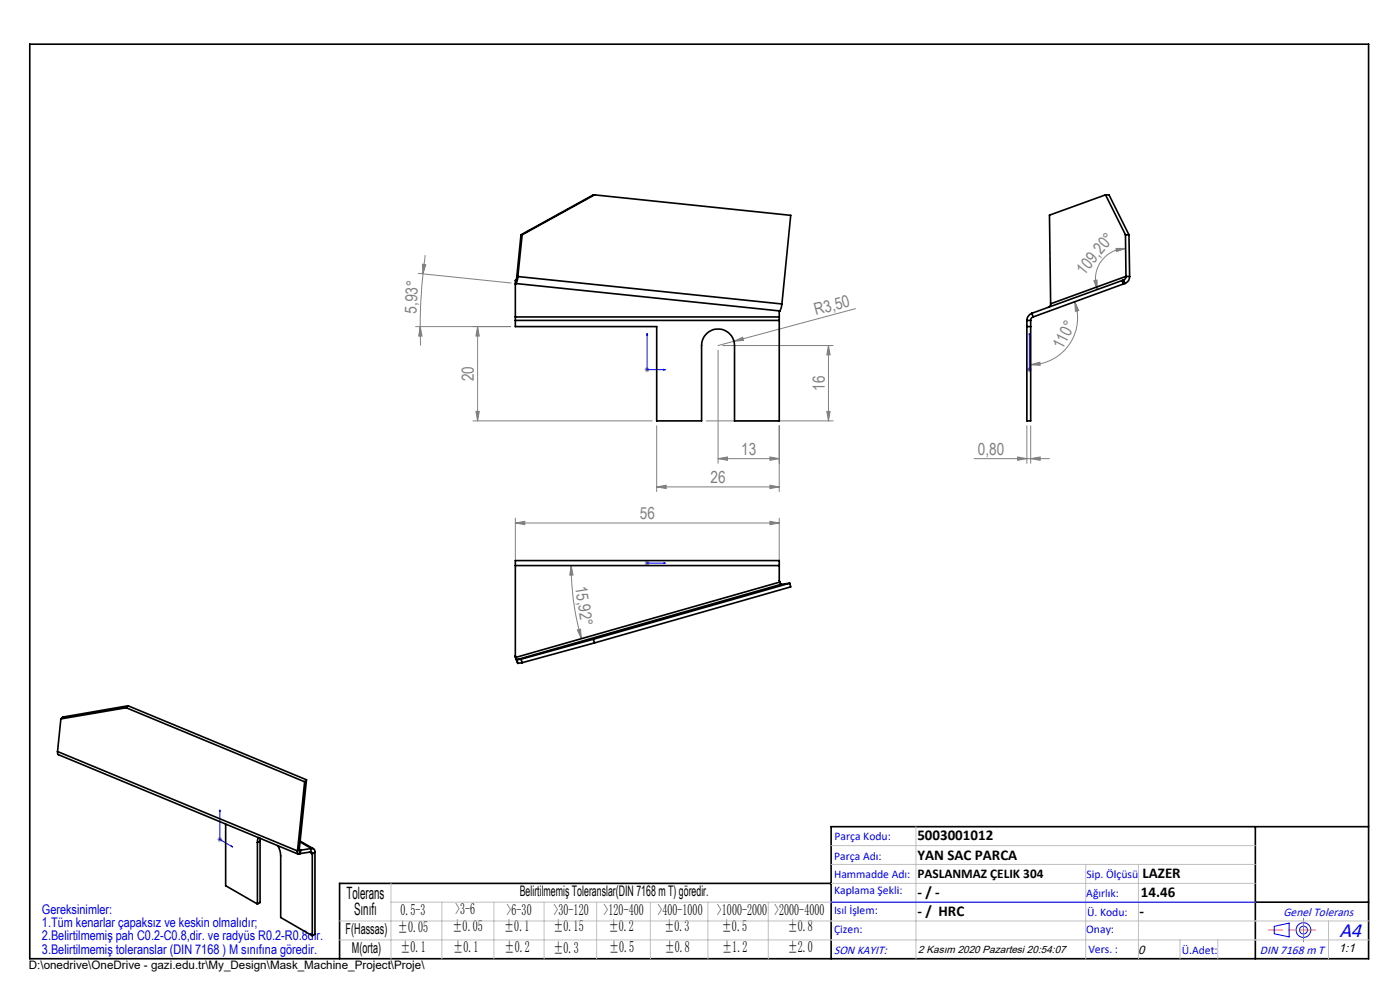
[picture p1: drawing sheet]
<svg xmlns="http://www.w3.org/2000/svg" width="297mm" height="210mm" viewBox="0 0 297 210" stroke-linecap="round" stroke-linejoin="round" font-family="sans-serif">
<g fill="none" stroke="#00f" stroke-width=".21">
<path d="M137.3 70.7l.1 .4h-.2zM137.3 70.7v7.7h3.8M140.8 78.3l.3 .1-.3 .1zM218.4 78.3v.2zM218.4 70.7v.4v-.4M218.4 78.4h.1M218.4 70.7v7.7M137.2 119.4h.2zM137.3 119.4h.1M137.3 119.4h3.8M141.1 119.4h-.3h.3M46.6 171.8l.1 .3h-.1z"/>
<path d="M46.6 171.8v6.3l2.8 1.6M49.1 179.4l.3 .3-.3-.1zM176.3 191.4h90M270.3 196.5l3.2-.7v2.9l-3.2-.6z"/>
<circle cx="276.5" cy="197.3" r="1.57"/>
<circle cx="276.5" cy="197.3" r=".83"/>
</g>
<g fill="none" stroke="#808080" stroke-width=".21">
<path d="M88.7 58l19.7 2M89.6 56l.7 .2-.6 1.9zM89.7 58.1a98.4 98.4 0 0 0-.6 11.2M90.2 54.1l-.5 4M232.1 59.5l.6-.1 .1 2zM236.7 52.7h2.1l-1.9 .7zM238.8 52.7a6.5 6.5 0 0 0-6 8.7M89.1 69.3l.4 2h-.7zM89.1 69.3l.1 4M101.3 69.3v20M101.3 69.3l.4 2h-.7zM108.3 69.3h-20.1"/>
<path d="M136.8 78.4h1M136.9 78.1l.7 .7M137.3 77.9v1M137.6 78.1l-.7 .7M152.3 74.3v24M153.3 73.3h23.4M155.7 72.4l1.9-.9 .1 .7zM155.7 72.4l-3.4 .9M175.8 73.3l.3 2h-.7zM175.8 73.3v16M181.5 65.5l-25.8 6.9M217.8 78.4h1.1"/>
<path d="M218 78.1l.7 .7M218.4 77.9v1M218.7 77.4l1.9-.6 .1 .7zM218.7 78.1l-.7 .7M228 64l.8 1.9-.7 .1zM228 64a9.9 9.9 0 0 1-9.3 13.4M100.3 89.3h38M101 87.3h.7l-.4 2zM139.3 90.3v14M149.8 89.3h26.9M152.3 97.3l2-.4v.7zM152.3 97.3h13"/>
<path d="M163.3 96.9l2 .4-2 .3zM165.3 90.3v14M175.4 87.3h.7l-.3 2zM206.6 97.3h16M215.9 96.9l1.9 .4-1.9 .3zM217.8 90.3v8M218.7 97.3l2-.4v.7zM218.7 90.3v8M109.3 110.9l2-.3v.7zM109.3 109.9v9.1M109.3 110.9h56M121.2 120l.4 2h-.7z"/>
<path d="M121.2 120a56 56 0 0 0 2.1 15.5M136.8 119.4h1M136.9 119.1l.7 .7M137.3 118.9v1M137.6 119.1l-.7 .7M139.3 103.3l2-.4v.7zM139.3 103.3h26M163.3 110.6l2 .3-2 .4zM163.3 102.9l2 .4-2 .3zM165.3 109.9v9.1M122.5 133.6l.7-.2 .1 2.1zM46.1 178.1h1"/>
<path d="M46.3 177.7l.7 .7M46.6 177.6v1M47 177.7l-.7 .7"/>
</g>
<path d="M6.3 9.4h284v194h-284zM266.3 175.4v28M290.3 175.4h-114v28M176.3 187.4h-104.3v16M266.3 191.4h24" fill="none" stroke="#000" stroke-width=".35"/>
<path d="M279 197.3h-9.9" fill="none" stroke="#f00" stroke-width=".21" stroke-dasharray="15.2 1.3 1.3 1.3" stroke-dashoffset="12.2"/>
<path d="M276.5 197.3v2.5M276.5 197.3v-2.5" fill="none" stroke="#808080" stroke-width=".21" stroke-dasharray="15.2 1.3 1.3 1.3"/>
<g fill="none" stroke="#c0c0c0" stroke-width=".21">
<path d="M176.3 179.4h90M194.3 175.4v28M72 199.4h218.3M72 195.4h218.3M82.9 187.4v16M82.9 191.4h183.4M93.7 191.4v12M104.8 191.4v12M115.4 191.4v12M126.6 191.4v12M138 191.4v12M150.2 191.4v12"/>
<path d="M163 191.4v12M176.3 183.4h90M176.3 187.4h90M230.3 183.4v20M241.5 183.4v20M250.3 199.4v4M258.3 199.4v4M281.8 195.4v8"/>
</g>
<g fill="#00f">
<path d="M140.8 78.3l.3 .1-.3 .1zM137.3 70.7l.1 .4h-.2z"/>
<path d="M140.8 119.4h.3zM137.2 119.4h.2z"/>
<path d="M218.4 78.3v.2zM218.4 70.7v.4z"/>
<path d="M49.1 179.4l.3 .3-.3-.1zM46.6 171.8l.1 .3h-.1z"/>
</g>
<g fill="#808080">
<path d="M155.7 72.4l1.9-.9 .1 .7z"/>
<path d="M163.3 102.9l2 .4-2 .3zM139.3 103.3l2-.4v.7zM163.3 96.9l2 .4-2 .3zM152.3 97.3l2-.4v.7z"/>
<path d="M236.7 52.7h2.1l-1.9 .7zM232.1 59.5l.6-.1 .1 2z"/>
<path d="M218.7 77.4l1.9-.6 .1 .7zM228 64l.8 1.9-.7 .1z"/>
<path d="M89.6 56l.7 .2-.6 1.9zM89.1 69.3l.4 2h-.7z"/>
<path d="M175.4 87.3h.7l-.3 2zM175.8 73.3l.3 2h-.7z"/>
<path d="M101 87.3h.7l-.4 2zM101.3 69.3l.4 2h-.7z"/>
<path d="M121.2 120l.4 2h-.7zM122.5 133.6l.7-.2 .1 2.1z"/>
<path d="M215.9 96.9l1.9 .4-1.9 .3zM218.7 97.3l2-.4v.7z"/>
<path d="M109.3 110.9l2-.3v.7zM163.3 110.6l2 .3-2 .4z"/>
</g>
<g fill="none" stroke="#000" stroke-width=".35">
<path d="M109.4 59.4v.7M109.4 59.4l-.1 7.8M109.6 58.6l-.2 .8M109.6 58.6l.3 .1M109.9 58.7l-.2 .9-.3 .5M109.9 58.7l56 5.8M110.5 49.8h.3M110.5 49.8l-.9 8.8M110.8 49.8l-.9 8.9M126.1 41.3l-15.3 8.5M126.1 41.3l41.6 4.4-1.8 18.8M126.1 41.3h-.2l-15.4 8.5"/>
<path d="M234.5 41.3h.8l4.2 8.5M234.5 41.3l-11.9 4.3 .3 18.8M234.5 41.3l4.3 8.5M238.1 59.5l-19.2 7M238.1 59.5l.2 .7M238.4 59.4l.3 .7M238.4 59.4l-.3 .1M238.8 49.8h.7M238.8 49.8l.1 8.8M238.9 58.6l-.1 .4-.4 .4M238.9 58.6l-16 5.8M238.9 58.6l.7 .1"/>
<path d="M239.5 49.8l.1 8.9M239.6 58.7a1.58 1.58 0 0 1-.9 1.4M109.3 67.2v.8M109.3 68v1.3h30v20h9.5v-16a3.5 3.5 0 0 1 3.5-3.5 3.5 3.5 0 0 1 3.5 3.5v16h9.5v-21.3M109.3 67.2h56M109.3 68h56M109.4 60.1l56.1 5.9M109.4 60.1l-.1 .1M165.3 67.2v.8M165.5 66l-.2 .1v1.1M165.9 64.5l-.4 1.5M217.8 68h.9"/>
<path d="M217.8 68v21.3h.9v-21.3M217.8 69.3h.9M218.9 66.5a1.75 1.75 0 0 0-1.1 1.5M218.9 66.5l.3 .7M219.2 67.2l-.3 .2-.2 .6M222.9 64.4l-.1 .4-.4 .4M238.3 60.2l-19.1 7M238.7 60.1l-.4 .1M109.3 120v-1.1h56v1.1M109.3 120l.1 19.7M109.3 120h56M165.3 120v3.1l.2 .4"/>
<path d="M109.3 139.1l.1 .3M109.4 139.4l.2 .5M109.4 139.7l.5 1M109.4 139.4v.3M109.6 139.9l.3 .8M110.5 139.8l-.9 .1M110.5 139.8l.3 .8M125.9 135.6l.2 .8M125.9 135.6l-15.4 4.2M126.1 136.4l-15.3 4.2M165.5 123.5l.2 .5M165.5 123.5l-56.1 15.9"/>
<path d="M165.7 124l-56.1 15.9M167.5 123.7l.2 .8-41.6 11.9M167.5 123.7l-41.6 11.9M167.5 123.7l-1.8 .3M12.2 159.4l.2 .7 50.9 21.1M12.2 159.4l50.9 21.1M12.9 152.5l-.7 6.9M26.8 150.1l-13.9 2.4M26.8 150.1l37.8 15.7M27.2 149.7l-.4 .4M27.2 149.7l37.8 15.7M27.2 149.7l-13.9 2.4-.4 .4"/>
<path d="M110.8 140.6l-.9 .1M47.9 174.8v13.1l6.7 3.9M54.6 178.7v13.1M54.8 177.7l-.2 1M55.2 178.4l-.6 .3M55.2 178.4v13l-.6 .4M55.2 177.8v.6M58.9 179.4l.5 1 .1 1.2v13l6.8 3.9M63.6 178.6l2.5 1.4M63.7 178.4l2.8 1.6M64.6 165.8l-1.5 14.7M65 165.4l-.4 .4"/>
<path d="M65 165.4l-1.5 14.7M66.1 180a.65 .65 0 0 1 .7 .8M66.1 180l-2.2 .3M66.1 180l-.2 .7M63.1 180.5a.4 .4 0 0 0 0 .5 .4 .4 0 0 0 .4 .1M63.5 180.1v.2l.2 .1M63.5 180.3l.2 .1M63.5 180.1l-.4 .4M63.6 181.1h-.1M63.7 180.4l-.2 .7M63.9 180.3l-.2 .1M63.9 180.3l-.3 .8"/>
<path d="M65.7 180.8l.6 .3M65.9 180.7l.3 .2 .1 .2M65.9 180.7l-2.3 .4M66.3 181.1v17.4M66.8 180.8l-.5 .3M66.8 180.8v17.4l-.5 .3"/>
</g>
<text font-size="4.4" fill="#00f" x="284.2" y="198.7">A4</text>
<g font-size="3.6">
<text x="73.5" y="190.7">Tolerans</text>
<text x="75.1" y="194.1">Sınıfı</text>
</g>
<g font-size="3.5" fill="#808080">
<text x="230" y="58.4" transform="rotate(-50 230 58.4)">109,20°</text>
<text x="88.4" y="66.5" transform="rotate(-87 88.4 66.5)">5,93°</text>
<text x="173.1" y="66.9" transform="rotate(-15 173.1 66.9)">R3,50</text>
<text x="225.4" y="74.3" transform="rotate(-63 225.4 74.3)">110°</text>
<text x="100.6" y="80.9" transform="rotate(-90 100.6 80.9)">20</text>
<text x="175" y="82.9" transform="rotate(-90 175 82.9)">16</text>
<text x="157.2" y="96.5">13</text>
<text x="207.4" y="96.5">0,80</text>
<text x="150.7" y="102.5">26</text>
<text x="135.7" y="110.1">56</text>
<text x="122" y="124.5" transform="rotate(81 122 124.5)">15,92°</text>
</g>
<g font-size="3.4">
<text x="84.4" y="197.6">±0.05</text>
<text x="85" y="194.1">0.5-3</text>
<text x="96" y="197.5">±0.05</text>
<text x="96.5" y="193.9">&gt;3-6</text>
<text x="107" y="197.5">±0.1</text>
<text x="107.5" y="194.1">&gt;6-30</text>
<text x="117.4" y="194.1">&gt;30-120</text>
<text x="117.4" y="197.6">±0.15</text>
<text x="128" y="194.1">&gt;120-400</text>
<text x="129.1" y="197.5">±0.2</text>
<text x="139.5" y="194.1">&gt;400-1000</text>
<text x="140.9" y="197.5">±0.3</text>
<text x="152.1" y="194.1">&gt;1000-2000</text>
<text x="153.1" y="197.5">±0.5</text>
<text x="164.2" y="194.1">&gt;2000-4000</text>
<text x="167.1" y="197.4">±0.8</text>
<text x="85" y="202">±0.1</text>
<text x="96.2" y="202">±0.1</text>
<text x="107" y="202">±0.2</text>
<text x="117.4" y="202.1">±0.3</text>
<text x="129.2" y="202">±0.5</text>
<text x="141" y="202">±0.8</text>
<text x="153.2" y="202">±1.2</text>
<text x="167.1" y="201.9">±2.0</text>
</g>
<g font-size="3.2">
<text x="194.6" y="178.2">5003001012</text>
<text x="194.6" y="182.4">YAN SAC PARCA</text>
<text x="194.6" y="190.2">- / -</text>
<text x="242" y="190.2">14.46</text>
<text x="242.4" y="186.2">LAZER</text>
<text x="194.6" y="194.3">- / HRC</text>
<text x="241.7" y="194.3">-</text>
<text x="73.3" y="198.1">F(Hassas)</text>
<text x="74.7" y="202.2">M(orta)</text>
</g>
<text font-size="3.1" x="110.3" y="190.1">Belirtilmemiş Toleranslar(DIN 7168 m T) göredir.</text>
<text font-size="2.8" x="194.6" y="186.2">PASLANMAZ ÇELIK 304</text>
<g font-size="2.8" fill="#0000e8">
<text x="8.9" y="193.8">Gereksinimler:</text>
<text x="8.9" y="196.6">1.Tüm kenarlar çapaksız ve keskin olmalıdır;</text>
<text x="8.9" y="199.5">2.Belirtilmemiş pah C0.2-C0.8,dir. ve radyüs R0.2-R0.8dir.</text>
<text x="8.9" y="202.3">3.Belirtilmemiş toleranslar (DIN 7168 ) M sınıfına göredir.</text>
</g>
<g font-size="2.6" fill="#00f">
<text x="272.3" y="194.3">Genel Tolerans</text>
<text x="176.9" y="202.3">SON KAYIT:</text>
<text x="267.3" y="202.4">DIN 7168 m T</text>
</g>
<g font-size="2.6">
<text x="241.4" y="202.3">0</text>
<text x="284" y="202">1:1</text>
</g>
<g font-size="2.5" fill="#00f">
<text x="177" y="178.2">Parça Kodu:</text>
<text x="177" y="182.4">Parça Adı:</text>
<text x="176.9" y="186.2">Hammadde Adı:</text>
<text x="177" y="189.7">Kaplama Şekli:</text>
<text x="230.5" y="190.2">Ağırlık:</text>
<text x="230.5" y="186.2">Sip. Ölçüsü</text>
<text x="176.9" y="193.9">Isıl İşlem:</text>
<text x="177" y="197.8">Çizen:</text>
<text x="230.4" y="197.8">Onay:</text>
<text x="230.6" y="194.3">Ü. Kodu:</text>
<text x="230.9" y="202.1">Vers. :</text>
<text x="250.7" y="202.4">Ü.Adet:</text>
</g>
<text font-size="2.5" x="6.1" y="205.5">D:\onedrive\OneDrive - gazi.edu.tr\My_Design\Mask_Machine_Project\Proje\</text>
<text font-size="2.2" x="194.8" y="202.1">2 Kasım 2020 Pazartesi 20:54:07</text>
</svg>
